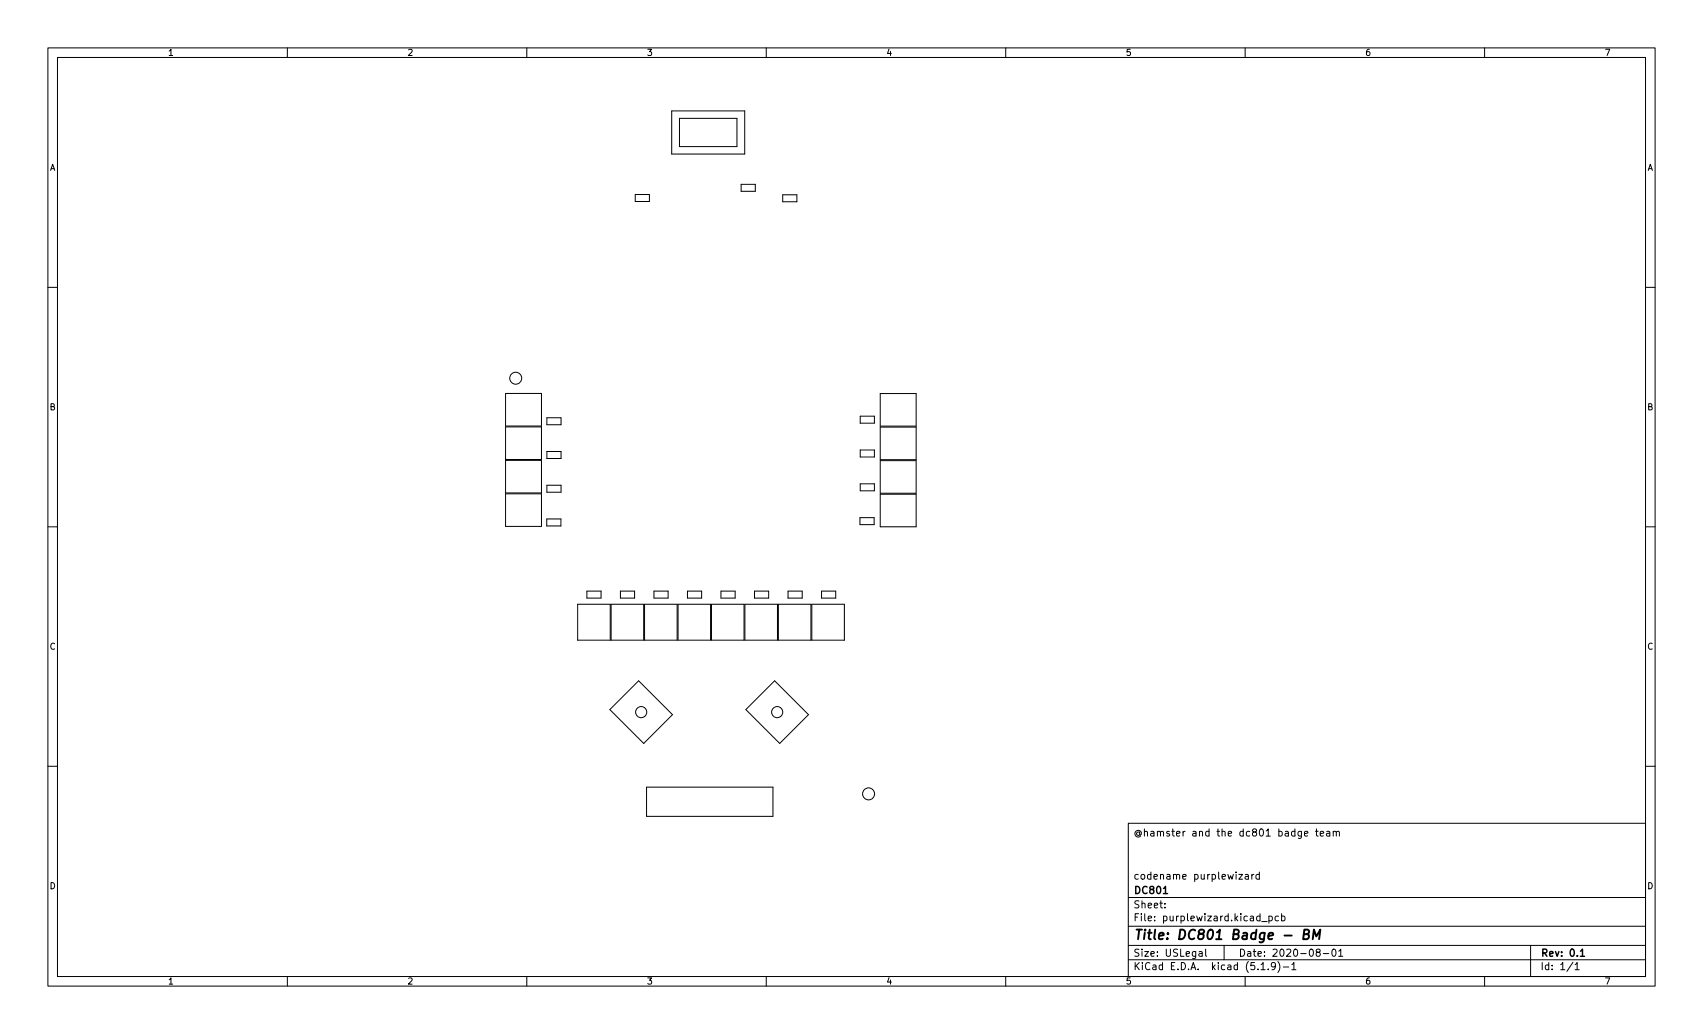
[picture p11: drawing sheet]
<svg xmlns="http://www.w3.org/2000/svg" width="356mm" height="216mm" viewBox="0 0 356 216" stroke-linecap="round" stroke-linejoin="round" font-family="sans-serif">
<g fill="none" stroke="#000" stroke-width=".21">
<path d="M10 10h335.6v195.9h-335.6zM12 12h331.6v191.9h-331.6zM60 10v2M110 10v2M160 10v2M210 10v2M260 10v2M310 10v2M140.3 23.2h15.2v9h-15.2zM141.9 24.7h12v5.9h-12zM154.8 38.5h2.9v1.4h-2.9zM10 60h2"/>
<path d="M132.6 40.6h3v1.5h-3zM163.4 40.7h3v1.4h-3zM343.6 60h2M105.6 96.1h7.5v6.8h-7.5zM105.6 82.2h7.5v6.8h-7.5zM105.6 89.1h7.5v6.8h-7.5zM114.2 94.3h3v1.4h-3zM114.2 87.2h3v1.5h-3zM179.6 86.9h3v1.5h-3zM179.6 94h3v1.4h-3zM183.8 82.2h7.5v6.8h-7.5zM183.8 89.2h7.5v6.8h-7.5z"/>
<path d="M183.8 96.2h7.5v6.8h-7.5zM10 110h2M105.6 103.1h7.5v6.8h-7.5zM114.2 108.4h2.9v1.4h-2.9zM114.2 101.3h3v1.5h-3zM179.6 108.1h2.9v1.4h-2.9zM179.6 101h3v1.5h-3zM183.8 103.2h7.5v6.8h-7.5zM343.6 110h2M120.6 126.2h6.8v7.5h-6.8zM122.5 123.4h3v1.5h-3zM127.6 126.2h6.8v7.5h-6.8z"/>
<path d="M129.5 123.4h3v1.5h-3zM134.6 126.2h6.8v7.5h-6.8zM136.5 123.4h3v1.5h-3zM141.6 126.2h6.8v7.5h-6.8zM143.5 123.4h3v1.5h-3zM148.6 126.2h6.8v7.5h-6.8zM150.5 123.4h3v1.5h-3zM155.5 126.2h6.8v7.5h-6.8zM157.5 123.4h3v1.5h-3zM162.5 126.2h6.8v7.5h-6.8zM164.5 123.4h3v1.5h-3zM169.5 126.2h6.8v7.5h-6.8z"/>
<path d="M171.5 123.4h3v1.5h-3zM10 160h2M127.3 148.2l6.1-6 7 7-6 6zM155.7 148.2l6.1-6 7 7-6 6zM343.6 160h2M135 164.4h26.4v6.1h-26.4zM235.6 171.9h108v32h-108zM272.4 174.1l.7-.2-.1-.3h-.4l-.2 .2 .1 .7h.5M274.7 173.6h.5M274.9 173.1v1.3l.3 .2M275.7 174.1l.7-.2-.1-.3h-.4l-.2 .2v.7h.6M277 173.6h.6l.1 1"/>
<path d="M277.7 173.9l-.5 .1-.2 .2 .2 .4 .5-.1M278.4 173.7l.2-.1h.4v1M278.4 173.6v1M279 173.8l.2-.2h.4l.1 1M235.6 197.4h108M235.6 193.4h108M235.6 187.4h108M243.2 189.4v.2M243.2 188.7v.1M250.4 198.7h.6v1M251 199l-.5 .1-.2 .2 .2 .4 .5-.1M251.7 198.2v1.3l.3 .2"/>
<path d="M255.6 197.4v3M258.7 182.6h.8l-.8 1h.8M260 182.6h.6l.1 1M260.7 182.9l-.5 .1-.2 .2 .2 .4 .5-.1M261.4 182.6v1M261.8 182.6l-.4 .3M263 182.6h-.5l-.3 .3 .2 .6h.6M263 182.1v1.5M263.5 192.4h1.1M265 191.4l.4-.1 .3 .3-.2 .6h-.5M265 191.3v1.5M267 191.4l-.5-.1-.3 .3 .2 .6h.6"/>
<path d="M267.6 191.4l.4-.1 .3 .3-.1 .6h-.6M267.6 190.8v1.5M275.1 198.8l-.3-.3 .1-.2 .2-.1h.4l.2 .3-.1 .2-.6 .2-.2 .2 .1 .4 .2 .2h.3l.3-.3v-.3l-.3-.3M276.3 199.1h1.2M278.3 198.2h.2a.8 .8 0 0 1 .5 .7 .8 .8 0 0 1-.5 .8 1 1 0 0 1-.2-1.5zM279.5 198.6l.5-.4v1.5M279.5 199.7h.9M319.6 197.4v6.5M60 203.9v2M110 203.9v2M160 203.9v2M210 203.9v2"/>
<path d="M235.6 200.4h108M260 203.9v2M263.3 201.4l.4-.4v1.5M263.3 202.5h.9M264.8 202.3v.2M266.3 201.6l-.3 .3-.4-.1-.1-.2 .1-.6h.4l.2 .1a.99 .99 0 0 1-.3 1.4h-.3M266.8 200.8a1.72 1.72 0 0 1 0 2.2M268 201.9h1.1M269.7 201.4l.5-.4v1.5M269.7 202.5h.9M310 203.9v2M328.5 200.9l-1.3 1.9"/>
<path d="M328.9 201.4l.4-.4v1.5M328.9 202.5h.8"/>
<circle cx="107.7" cy="79" r="1.25"/>
<circle cx="133.9" cy="148.7" r="1.16"/>
<circle cx="162.3" cy="148.7" r="1.16"/>
<circle cx="181.4" cy="165.8" r="1.25"/>
</g>
<path d="M242.9 186.6h.9M330 198.6l.4-.4v1.5M330 199.7h.9" fill="none" stroke="#000" stroke-width=".3"/>
<path d="M272.2 195.1l.9-.1 .2-.3-.1-.5-.8-.1-.3 2h.8l.3-.2a.53 .53 0 0 0 0-.7l-.3-.1M274.1 196.1l.3-2 .4 1.4 .9-1.4-.3 2" fill="none" stroke="#000" stroke-width=".4"/>
<text font-size="2.8" x="236.6" y="196.2">Title: DC801 Badge - BM</text>
<g font-size="2.1">
<text x="236.6" y="174.6">@hamster and the dc801 badge team</text>
<text x="236.6" y="183.6">codename purplewizard</text>
<text x="236.6" y="189.7">Sheet:</text>
<text x="236.6" y="186.7">DC801</text>
<text x="236.6" y="192.4">File: purplewizard.kicad_pcb</text>
<text x="236.6" y="202.5">KiCad E.D.A. kicad (5.1.9)-1</text>
<text x="236.6" y="199.7">Size: USLegal</text>
<text x="258.6" y="199.7">Date: 2020-08-01</text>
<text x="321.6" y="199.7">Rev: 0.1</text>
<text x="321.6" y="202.5">Id: 1/1</text>
</g>
<g font-size="1.8">
<text x="35" y="11.6">1</text>
<text x="85" y="11.6">2</text>
<text x="135" y="11.6">3</text>
<text x="185" y="11.6">4</text>
<text x="235" y="11.6">5</text>
<text x="285" y="11.6">6</text>
<text x="335" y="11.6">7</text>
<text x="10.3" y="35.6">A</text>
<text x="343.9" y="35.6">A</text>
<text x="10.3" y="85.7">B</text>
<text x="343.9" y="85.7">B</text>
<text x="10.3" y="135.6">C</text>
<text x="343.9" y="135.6">C</text>
<text x="10.3" y="185.7">D</text>
<text x="343.9" y="185.7">D</text>
<text x="35" y="205.6">1</text>
<text x="85" y="205.6">2</text>
<text x="135" y="205.6">3</text>
<text x="185" y="205.6">4</text>
<text x="235" y="205.6">5</text>
<text x="285" y="205.6">6</text>
<text x="335" y="205.6">7</text>
</g>
</svg>
